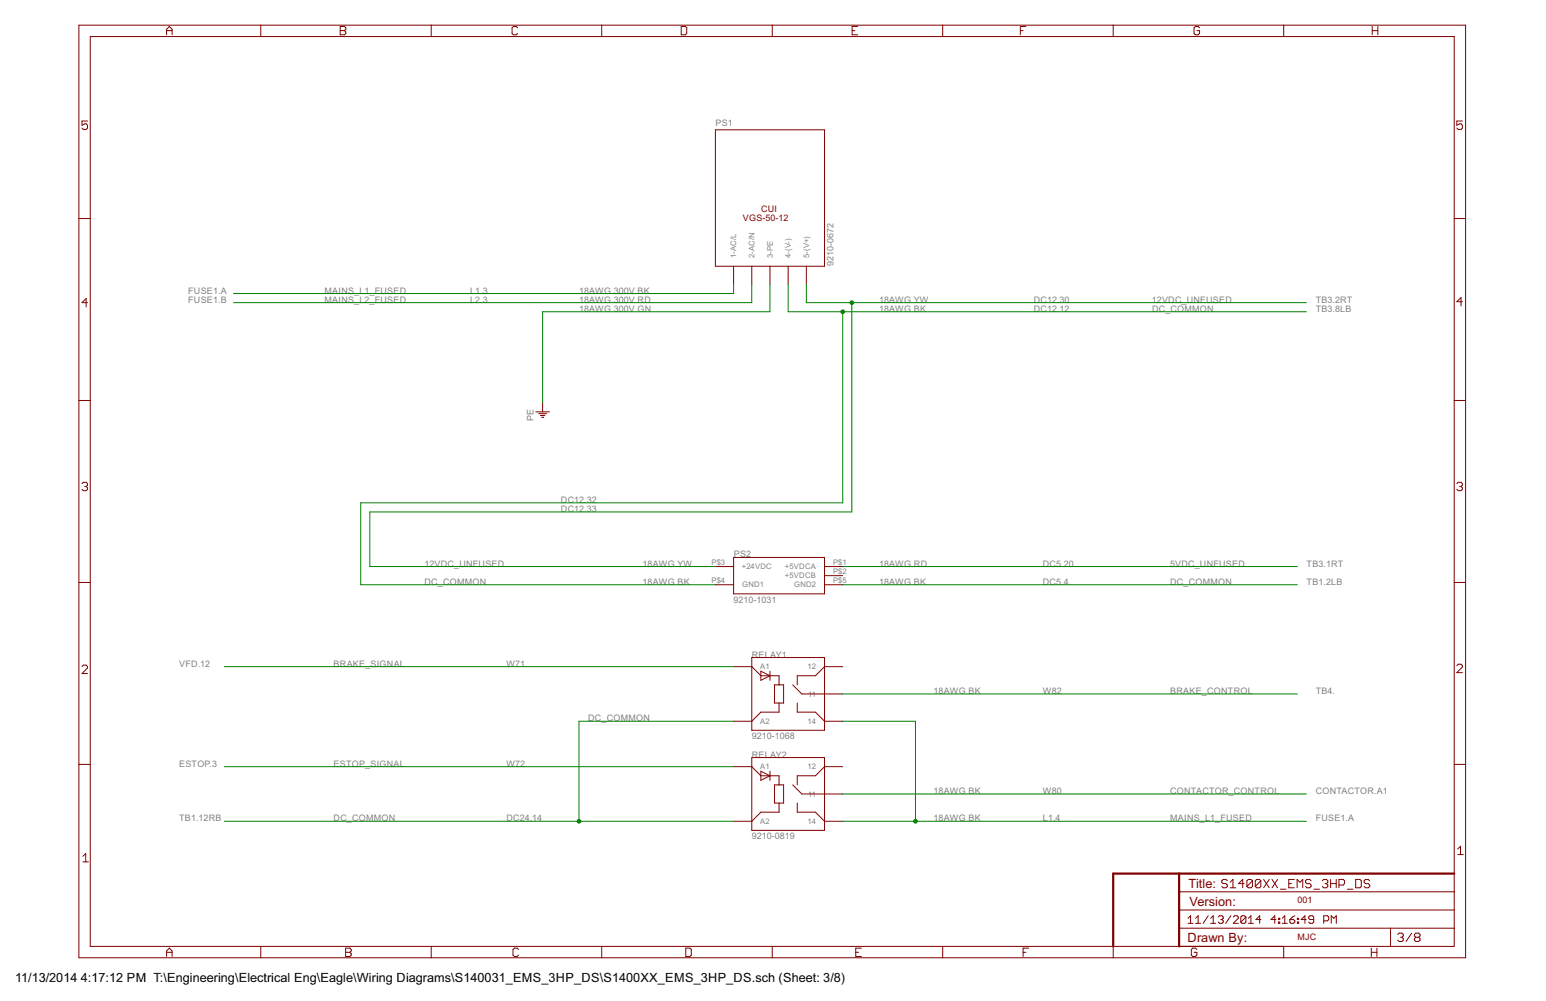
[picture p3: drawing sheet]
<svg xmlns="http://www.w3.org/2000/svg" width="432mm" height="279mm" viewBox="0 0 432 279" stroke-linecap="round" stroke-linejoin="round" font-family="sans-serif">
<g fill="none" stroke="#800000" stroke-width=".28">
<path d="M22 7h387.3v260.3h-387.3zM25.2 10.2h381v254h-381zM46.5 9.7v-1.5l.8-.8 .8 .8v1.5M46.5 8.6h1.6M72.8 7v3.2M95 7.4h1.2l.4 .4v.4l-.4 .4 .4 .3v.4l-.4 .4h-1.2zM95 8.6h1.2M120.4 7v3.2M144.6 7.8l-.4-.4h-.8l-.4 .4v1.5l.4 .4h.8l.4-.4M168.1 7v3.2M190.3 7.4h1.1l.4 .4v1.5l-.4 .4h-1.1zM215.7 7v3.2"/>
<path d="M238 8.6h.8M239.6 7.4h-1.6v2.3h1.6M263.3 7v3.2M285 8.6h.8M286.6 7.4h-1.6v2.3M310.9 7v3.2M335 7.8l-.3-.4h-.8l-.4 .4v1.5l.4 .4h.8l.3-.4v-.7h-.7M358.5 7v3.2M383.3 7.4v2.3M383.3 8.6h1.5M384.8 7.4v2.3M24.4 33.8h-1.5v1.2l1.2-.4 .3 .4v.8l-.3 .3h-.8l-.4-.3"/>
<path d="M199.8 36.2h30.5v38.1h-30.5zM408.5 33.8h-1.6v1.2l1.2-.4 .4 .4v.8l-.4 .3h-.8l-.4-.3M22 61h3.2M204.9 74.3v5.1M210 74.3v5.1M215.1 74.3v5.1M220.1 74.3v5.1M225.2 74.3v5.1M406.2 61h3.1M24.4 84.5h-1.5l1.2-1.2v2.4M408.5 84.2h-1.6l1.2-1.1v2.3M22 111.8h3.2"/>
<path d="M149.6 115h3.9M150.5 115.5h2.2M150.9 116h1.3M151.3 116.5h.6M151.6 112.4v2.6M406.2 111.8h3.1M22.9 135l.4-.4h.8l.3 .4v.4l-.3 .4M23.7 135.8h.4M24.1 135.8l.3 .4v.4l-.3 .3h-.8l-.4-.3M406.9 135l.4-.4h.8l.4 .4v.4l-.4 .4M407.7 135.8h.4M408.1 135.8l.4 .4v.4l-.4 .3h-.8l-.4-.3"/>
<path d="M199.8 158.1h5.1M204.9 155.6h25.4v10.2h-25.4zM230.3 158.1h5.1M22 162.6h3.2M199.8 163.2h5.1M230.3 163.2h5.1M230.3 160.7h5.1M406.2 162.6h3.1M22.9 186.1l.4-.4h.8l.3 .4v.3l-1.5 1.6h1.5M204.9 186.1h5.1l2.5 2.5h5.1v2.6M210 183.5h20.3v20.3h-20.3zM212.5 187.3l2.6 1.3-2.6 1.3z"/>
<path d="M215.1 187.3v2.6M216.3 191.2h2.6v5h-2.6zM217.6 196.2v2.6h-5.1l-2.5 2.5h-5.1M221.4 191.2l2.5 2.5h11.5M222.7 196.2v2.6h5.1l2.5 2.5h5.1M235.4 186.1h-5.1l-2.5 2.5h-5.1v2.6M406.9 185.8l.4-.4h.8l.4 .4v.4l-1.6 1.5h1.6M22 213.4h3.2M204.9 214h5.1l2.5 2.5h5.1v2.6M210 211.5h20.3v20.3h-20.3zM212.5 215.3l2.6 1.2-2.6 1.3zM215.1 215.3v2.5"/>
<path d="M216.3 219.1h2.6v5.1h-2.6zM221.4 219.1l2.5 2.5h11.5M235.4 214h-5.1l-2.5 2.5h-5.1v2.6M406.2 213.4h3.1M23.2 239l.7-.8v2.4M217.6 224.2v2.5h-5.1l-2.5 2.5h-5.1M222.7 224.2v2.5h5.1l2.5 2.5h5.1M407.1 237l.8-.8v2.3M407.1 238.5h1.6M23.2 240.6h1.5M329.3 259.1h76.9M329.3 254h76.9"/>
<path d="M329.3 248.9h76.9M331.8 256.3l.7-.7v2.1M331.8 257.7h1.4M333.9 257.7h1.4M333.9 256.3l.7-.7v2.1M337.5 255.6l-1.5 2.1M338.2 257.7h1.4M338.2 256.3l.7-.7v2.1M340.3 256l.3-.4h.7l.4 .4v.3l-.4 .4M341 256.7h.3M341.3 256.7l.4 .3v.4l-.4 .3h-.7l-.3-.3M342.8 245.9l-.4-.4h-.8l-.4 .4v.4l.4 .3h.8l.4 .4v.4l-.4 .4h-.8l-.4-.4"/>
<path d="M343.6 247.8h1.5M343.6 246.3l.8-.8v2.3M343.8 255.6l-1.5 2.1M344.5 256l.3-.4h.7l.4 .4v.3l-1.4 1.4h1.4M347.5 246.6h-1.6l1.2-1.1v2.3M348 256v1.4l-.4 .3h-.7l-.3-.3M348 256l-.4-.4h-.7l-.3 .4v1.4M348 256l-1.4 1.4M348.7 257.7h1.4M348.7 256.3l.7-.7v2.1M349.8 245.9l-.4-.4h-.7l-.4 .4v1.5M349.8 245.9v1.5l-.4 .4h-.7l-.4-.4"/>
<path d="M349.8 245.9l-1.5 1.5M352.1 245.9l-.3-.4h-.8l-.4 .4v1.5M352.1 245.9v1.5l-.3 .4h-.8l-.4-.4M352.1 245.9l-1.5 1.5M352.2 256.7h-1.4l1-1.1v2.1M352.9 245.5l1.6 2.3M354.5 245.5l-1.6 2.3M355.3 245.5l1.5 2.3M356.4 256.7h-1.4l1-1.1v2.1M356.8 245.5l-1.5 2.3M357.1 257.4h.3v.3h-.3zM357.1 256.3h.3v.4h-.3z"/>
<path d="M357.6 248.2h1.6M358.1 257.7h1.5M358.1 256.3l.7-.7v2.1M360 246.6h.7M360.3 256.7h1l.4 .3v.4l-.4 .3h-.7l-.3-.3zM361.5 245.5h-1.5v2.3h1.5M361.7 255.6l-1.4 1.1M362.3 247.8v-2.3l.8 .8 .8-.8v2.3M362.4 257.4h.3v.3h-.3zM362.4 256.3h.3v.4h-.3zM364.8 256.7h-1.4l1.1-1.1v2.1M366.2 245.9l-.4-.4h-.8l-.4 .4v.4l.4 .3h.8l.4 .4v.4l-.4 .4h-.8l-.4-.4"/>
<path d="M366.9 256.7h-1l-.4-.4v-.3l.4-.4h.7l.3 .4v1.4l-.3 .3h-.7l-.4-.3M367 248.2h1.5M369.3 245.9l.4-.4h.8l.4 .4v.4l-.4 .3M369.7 257h1.1l.3-.3v-.7l-.3-.4h-1.1v2.1M370.1 246.6h.4M370.5 246.6l.4 .4v.4l-.4 .4h-.8l-.4-.4M371.6 246.6h1.6M371.6 245.5v2.3M371.8 257.7v-2.1l.7 .7 .7-.7v2.1M373.2 245.5v2.3M374 247h1.2l.3-.4v-.7l-.3-.4h-1.2v2.3M376.3 248.2h1.6"/>
<path d="M378.7 245.5h1.1l.4 .4v1.5l-.4 .4h-1.1zM382.6 245.9l-.4-.4h-.8l-.4 .4v.4l.4 .3h.8l.4 .4v.4l-.4 .4h-.8l-.4-.4M388.4 259.1v5.1M46.5 267v-1.6l.8-.8 .8 .8v1.6M46.5 265.8h1.6M72.8 264.2v3.1M96.5 265.8h1.2M96.5 264.6h1.2l.4 .4v.4l-.4 .4 .4 .4v.4l-.4 .4h-1.2zM120.4 264.2v3.1M144.8 265l-.4-.4h-.7l-.4 .4v1.6l.4 .4h.7l.4-.4M168.1 264.2v3.1M191.5 264.6h1.2l.4 .4v1.6l-.4 .4h-1.2z"/>
<path d="M215.7 264.2v3.1M239 265.8h.8M240.6 264.6h-1.6v2.4h1.6M263.3 264.2v3.1M285.7 265.8h.8M287.3 264.6h-1.6v2.4M310.9 264.2v3.1M334.3 265l-.4-.4h-.8l-.4 .4v1.6l.4 .4h.8l.4-.4v-.8h-.8M358.5 264.2v3.1M383 265.8h1.6M383 264.6v2.4M384.6 264.6v2.4"/>
<path d="M390.4 260.8l.4-.3h.8l.3 .3v.4l-.3 .4M391.2 261.6h.4M391.6 261.6l.3 .4v.4l-.3 .4h-.8l-.4-.4M394.3 260.5l-1.6 2.3M395.5 261.6l-.4-.4v-.4l.4-.3h.7l.4 .3v.4l-.4 .4M395.5 261.6h.7M395.5 261.6l-.4 .4v.4l.4 .4h.7l.4-.4v-.4l-.4-.4"/>
</g>
<path d="M329.3 243.8v20.4M406.2 243.8h-95.3v20.4" fill="none" stroke="#800000" stroke-width=".61"/>
<g fill="none" stroke="#008000" stroke-width=".28">
<path d="M204.9 79.4v2.5h-139.7M210 79.4v5.1h-144.8M215.1 79.4v7.6h-63.5v25.4M220.1 79.4v7.6h144.8M225.2 79.4v5.1h139.7M235.4 87v53.4h-134.6v22.8h99M237.9 84.5v58.4h-134.6v15.2h96.5M235.4 158.1h127M235.4 163.2h127M62.7 186.1h142.2M235.4 193.7h127M62.7 214h142.2"/>
<path d="M204.9 201.3h-43.2v27.9M235.4 201.3h20.3v27.9M62.7 229.2h142.2M235.4 229.2h129.5M235.4 221.6h129.5"/>
</g>
<g fill="#008000" stroke="#008000" stroke-width=".28">
<circle cx="235.4" cy="87" r=".51"/>
<circle cx="161.7" cy="229.2" r=".51"/>
<circle cx="255.7" cy="229.2" r=".51"/>
<circle cx="237.9" cy="84.5" r=".51"/>
</g>
<g font-size="4" fill="#800000">
<text x="331.9" y="247.8">Title:</text>
<text x="332.2" y="252.9">Version:</text>
<text x="331.7" y="263">Drawn By:</text>
</g>
<g font-size="4">
<text x="4.2" y="274.2">11/13/2014</text>
<text x="22.6" y="274.2">4:17:12 PM T:\Engineering\Electrical Eng\Eagle\Wiring Diagrams\S140031_EMS_3HP_DS\S1400XX_EMS_3HP_DS.sch (Sheet: 3/8)</text>
</g>
<g font-size="2.8" fill="#808080">
<text x="199.9" y="35.2">PS1</text>
<text x="232.8" y="74.3" transform="rotate(-90 232.8 74.3)">9210-0672</text>
<text x="52.6" y="81.9">FUSE1.A</text>
<text x="90.6" y="81.9">MAINS_L1_FUSED</text>
<text x="131.3" y="81.9">L1.3</text>
<text x="161.7" y="81.9">18AWG 300V BK</text>
<text x="52.6" y="84.5">FUSE1.B</text>
<text x="90.6" y="84.5">MAINS_L2_FUSED</text>
<text x="131.3" y="84.5">L2.3</text>
<text x="161.7" y="84.5">18AWG 300V RD</text>
<text x="161.7" y="87">18AWG 300V GN</text>
<text x="245.5" y="87">18AWG BK</text>
<text x="245.5" y="84.5">18AWG YW</text>
<text x="288.7" y="87">DC12.12</text>
<text x="288.7" y="84.5">DC12.30</text>
<text x="321.7" y="84.5">12VDC_UNFUSED</text>
<text x="321.8" y="87">DC_COMMON</text>
<text x="367.5" y="84.5">TB3.2RT</text>
<text x="367.5" y="87">TB3.8LB</text>
<text x="149" y="117.5" transform="rotate(-90 149 117.5)">PE</text>
<text x="156.7" y="140.4">DC12.32</text>
<text x="156.7" y="142.9">DC12.33</text>
<text x="204.9" y="155.6">PS2</text>
<text x="118.5" y="158.1">12VDC_UNFUSED</text>
<text x="179.5" y="158.1">18AWG YW</text>
<text x="245.5" y="158.1">18AWG RD</text>
<text x="291.3" y="158.1">DC5.20</text>
<text x="326.8" y="158.1">5VDC_UNFUSED</text>
<text x="364.9" y="158.1">TB3.1RT</text>
<text x="118.6" y="163.2">DC_COMMON</text>
<text x="179.5" y="163.2">18AWG BK</text>
<text x="245.5" y="163.2">18AWG BK</text>
<text x="291.3" y="163.2">DC5.4</text>
<text x="326.8" y="163.2">DC_COMMON</text>
<text x="364.9" y="163.2">TB1.2LB</text>
<text x="204.9" y="168.3">9210-1031</text>
<text x="210" y="183.5">RELAY1</text>
<text x="50" y="186.1">VFD.12</text>
<text x="93.2" y="186.1">BRAKE_SIGNAL</text>
<text x="141.4" y="186.1">W71</text>
<text x="260.8" y="193.7">18AWG BK</text>
<text x="291.3" y="193.7">W82</text>
<text x="326.8" y="193.7">BRAKE_CONTROL</text>
<text x="367.5" y="193.7">TB4.</text>
<text x="164.3" y="201.3">DC_COMMON</text>
<text x="210" y="206.4">9210-1068</text>
<text x="50" y="214">ESTOP.3</text>
<text x="93.2" y="214">ESTOP_SIGNAL</text>
<text x="141.4" y="214">W72</text>
<text x="210" y="211.5">RELAY2</text>
<text x="260.8" y="221.6">18AWG BK</text>
<text x="291.3" y="221.6">W80</text>
<text x="326.8" y="221.6">CONTACTOR_CONTROL</text>
<text x="367.5" y="221.6">CONTACTOR.A1</text>
<text x="50" y="229.2">TB1.12RB</text>
<text x="93.2" y="229.2">DC_COMMON</text>
<text x="141.4" y="229.2">DC24.14</text>
<text x="260.8" y="229.2">18AWG BK</text>
<text x="291.3" y="229.2">L1.4</text>
<text x="326.8" y="229.2">MAINS_L1_FUSED</text>
<text x="367.5" y="229.2">FUSE1.A</text>
<text x="210" y="234.3">9210-0819</text>
</g>
<g font-size="2.8" fill="#800000">
<text x="212.6" y="59.1">CUI</text>
<text x="207.5" y="61.6">VGS-50-12</text>
<text x="362.3" y="252.1">001</text>
<text x="362.4" y="262.3">MJC</text>
</g>
<g font-size="2.4" fill="#808080">
<text x="205.7" y="72" transform="rotate(-90 205.7 72)">1-AC/L</text>
<text x="210.7" y="72" transform="rotate(-90 210.7 72)">2-AC/N</text>
<text x="215.8" y="72" transform="rotate(-90 215.8 72)">3-PE</text>
<text x="220.9" y="72" transform="rotate(-90 220.9 72)">4-(V-)</text>
<text x="226" y="72" transform="rotate(-90 226 72)">5-(V+)</text>
<text x="198.7" y="157.8">P$3</text>
<text x="207.2" y="158.9">+24VDC</text>
<text x="219.3" y="158.9">+5VDCA</text>
<text x="219.3" y="161.4">+5VDCB</text>
<text x="232.7" y="157.8">P$1</text>
<text x="232.7" y="160.3">P$2</text>
<text x="198.7" y="162.9">P$4</text>
<text x="207.3" y="164">GND1</text>
<text x="221.8" y="164">GND2</text>
<text x="232.7" y="162.9">P$5</text>
<text x="212.3" y="186.8">A1</text>
<text x="225.6" y="186.8">12</text>
<text x="225.7" y="194.4">11</text>
<text x="212.3" y="202.1">A2</text>
<text x="225.6" y="202.1">14</text>
<text x="212.3" y="214.8">A1</text>
<text x="225.6" y="214.8">12</text>
<text x="225.7" y="222.4">11</text>
<text x="212.3" y="230">A2</text>
<text x="225.6" y="230">14</text>
</g>
</svg>
